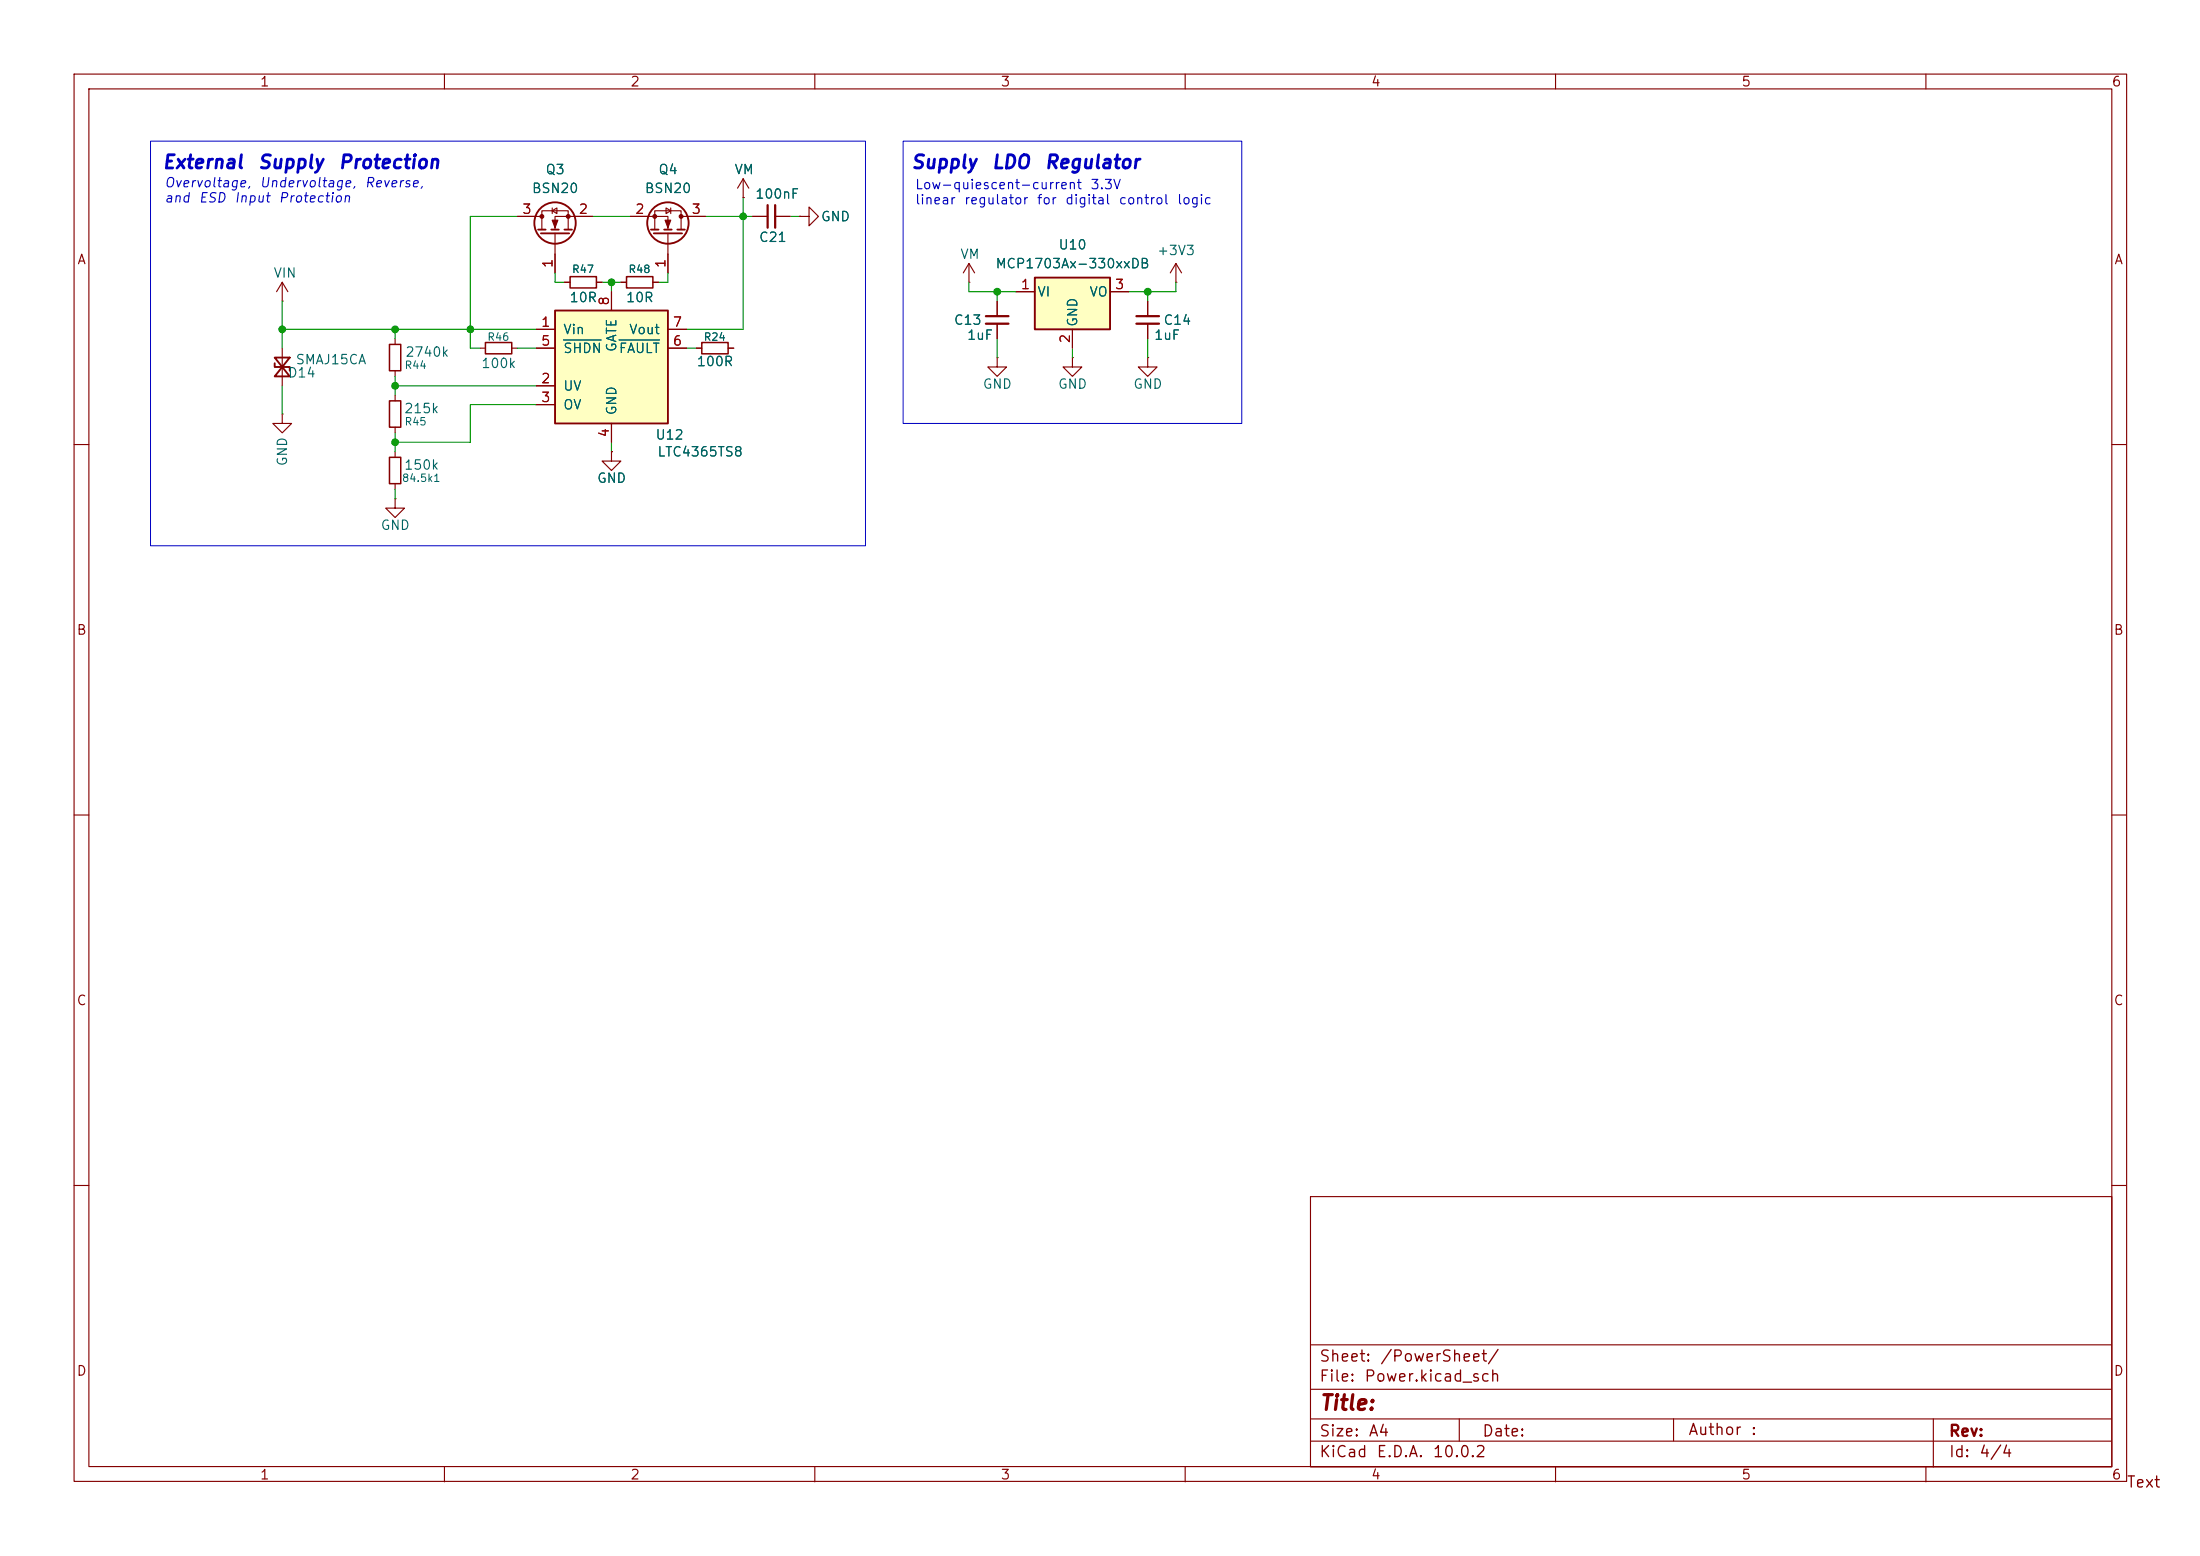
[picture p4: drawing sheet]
<svg xmlns="http://www.w3.org/2000/svg" width="297mm" height="210mm" viewBox="0 0 297 210" stroke-linecap="round" stroke-linejoin="round" font-family="sans-serif">
<g fill="none" stroke="#840000" stroke-width=".15">
<path d="M10 10h277.1v189.9h-277.1zM12 12h273.1v185.9h-273.1zM60 10v2M110 10v2M160 10v2M210 10v2M260 10v2M158.7 38.1h.1M158.7 35.6l-.7 1.2M158.7 35.6l.8 1.2M158.7 35.6v2.5M38.1 47v5.1"/>
<path d="M144.8 48.3v1.2h1.2l-1.2 1.3-1.3-1.3h1.3M144.8 48.3h.1M154.9 40.6v2.1M154.9 43.7v2M10 60h2M285.1 60h1.9M10 110h2M285.1 110h1.9M10 160h2M176.9 161.5h108.2v36.5h-108.2zM285.1 160h1.9M60 198v2"/>
<path d="M110 198v2M160 198v2M177 194.5h108M177 191.5h108M177 187.5h108M177 181.5h108M197 191.5v3M210 198v2M225.9 191.5v3M260 198v2M261 191.5v6.5"/>
</g>
<path d="M37.1 48.3l2 2.5h-2l2-2.5zM37.1 49v.5h2v.5" fill="none" stroke="#840000" stroke-width=".25"/>
<path d="M153.4 42.7h3.1M153.4 43.7h3.1" fill="none" stroke="#840000" stroke-width=".3"/>
<path d="M74.9 41.9h15.3v15.3h-15.3z" fill="#ffffc2"/>
<g fill="none" stroke="#840000" stroke-width=".25">
<path d="M72.6 31h1.1M73 31.5h3.8M74.4 31h1M76.2 31h1M74.9 41.9h15.3v15.3h-15.3z"/>
<circle cx="74.9" cy="30.1" r="2.79"/>
</g>
<g fill="none" stroke="#840000" stroke-width=".15">
<path d="M38.1 38.1l-.8 1.3M38.1 38.1l.8 1.3M38.1 38.1v2.5M69.8 29.2h3.4M73.2 31v-2.6h3.5v2.6M74.5 28.4l.7-.3v.7zM74.5 28.1v.7M74.9 31.5v5.3M80 29.2h-5.1v1.8M82.5 39.4v2.5M100.3 26.7h.1M100.3 24.1l-.7 1.3"/>
<path d="M100.3 24.1l.8 1.3M100.3 24.1v2.6M130.8 38.1h.1M130.8 35.6l-.8 1.2M130.8 35.6l.8 1.2M130.8 35.6v2.5M38.1 55.9v1.3h1.3l-1.3 1.2-1.3-1.2h1.3M38.1 55.9h.1M38.1 40.6h.1M53.3 45.7v.8M53.3 50v.8M53.3 53.3v.8"/>
<path d="M53.3 57.7v.7M64.8 47h.7M69.1 47h.7M72.4 44.5h2.5M72.4 52.1h2.5M72.4 54.6h2.5M72.4 47h2.5M82.5 57.2v2.5M90.2 44.5h2.5M90.2 47h2.5M134.6 40.6v2.1M134.6 43.7v2"/>
<path d="M154.9 48.3v1.2h1.3l-1.3 1.3-1.2-1.3h1.2M154.9 48.3h.1M53.3 61v.7M53.3 65.3v.7"/>
</g>
<path d="M76.1 45.9h5.1M83.6 45.9h5.4" fill="none" stroke="#006464" stroke-width=".15"/>
<g fill="#840000" stroke="#840000" stroke-width=".15">
<path d="M74.5 29.7h.8l-.4 1z"/>
<circle cx="73.2" cy="29.2" r=".25"/>
<circle cx="76.7" cy="29.2" r=".25"/>
</g>
<path d="M133.1 42.7h3M133.1 43.7h3" fill="none" stroke="#840000" stroke-width=".3"/>
<path d="M52.6 46.5h1.5v3.5h-1.5zM52.6 54.1h1.5v3.6h-1.5zM65.5 46.2h3.6v1.6h-3.6zM52.6 61.7h1.5v3.6h-1.5z" fill="none" stroke="#840000" stroke-width=".2"/>
<path d="M139.7 37.5h10.2v7h-10.2z" fill="#ffffc2"/>
<g fill="none" stroke="#840000" stroke-width=".25">
<path d="M87.9 31h1M88.3 31.5h3.8M89.7 31h1M91.4 31h1.1M139.7 37.5h10.2v7h-10.2z"/>
<circle cx="90.2" cy="30.1" r="2.79"/>
</g>
<g fill="none" stroke="#840000" stroke-width=".15">
<path d="M69.8 29.2h2.6M74.9 34.3v2.5M76.2 38.1h.8M77.5 29.2h2.5M80.5 38.1h.8M82.5 39.4v2.5M83.8 38.1h.8M85.1 29.2h5.1v1.8M88.1 38.1h.8M88.4 31v-2.6h3.5v2.6M89.9 28.1l.7 .3-.7 .4zM90.2 31.5v5.3"/>
<path d="M90.6 28.1v.7M91.9 29.2h3.3M100.3 26.7h.1M101.6 29.2h2M104.6 29.2h2.1M107.9 29.2h1.3v-1.3l1.3 1.3-1.3 1.3v-1.3M107.9 29.2h.1M137.2 39.4h2.5M149.9 39.4h2.5M72.4 47h2.5M72.4 44.5h2.5M72.4 52.1h2.5"/>
<path d="M72.4 54.6h2.5M82.5 57.2v2.5M90.2 47h2.5M90.2 44.5h2.5M94 47h.7M98.3 47h.8M134.6 48.3v1.2h1.3l-1.3 1.3-1.3-1.3h1.3M134.6 48.3h.1M134.6 40.6v2.1M134.6 43.7v2M144.8 44.5v2.5M154.9 40.6v2.1"/>
<path d="M154.9 43.7v2M53.3 67.3v1.3h1.3l-1.3 1.3-1.2-1.3h1.2M53.3 67.3h.1M82.5 61v1.2h1.3l-1.3 1.3-1.2-1.3h1.2M82.5 61h.1"/>
</g>
<path d="M77 37.3h3.5v1.6h-3.5zM84.6 37.3h3.5v1.6h-3.5zM94.7 46.2h3.6v1.6h-3.6z" fill="none" stroke="#840000" stroke-width=".2"/>
<g fill="#840000" stroke="#840000" stroke-width=".15">
<path d="M89.8 29.7h.8l-.4 1z"/>
<circle cx="91.9" cy="29.2" r=".25"/>
<circle cx="88.4" cy="29.2" r=".25"/>
</g>
<path d="M103.6 27.7v3M104.6 27.7v3" fill="none" stroke="#840000" stroke-width=".3"/>
<g fill="none" stroke="#009600" stroke-width=".15">
<path d="M69.8 29.2h-6.3v17.8h1.3M74.9 36.8v1.3h1.3M80 29.2h5.1M81.3 38.1h2.5M82.5 38.1v1.3M90.2 36.8v1.3h-1.3M95.2 29.2h6.4M100.3 26.7v17.8h-7.6M106.7 29.2h1.2M130.8 38.1v1.3h6.4M134.6 39.4v1.2M154.9 39.4v1.2"/>
<path d="M158.7 38.1v1.3h-6.3M38.1 44.5h34.3M38.1 40.6v6.4M38.1 52.1v3.8M53.3 44.5v1.2M53.3 50.8v2.5M53.3 58.4v2.6M53.3 52.1h19.1M69.8 47h2.6M72.4 54.6h-8.9v5.1h-10.2M82.5 59.7v1.3M92.7 47h1.3"/>
<path d="M134.6 45.7v2.6M144.8 47v1.3M154.9 45.7v2.6M53.3 66v1.3"/>
</g>
<path d="M20.3 19.1h96.5v54.6h-96.5zM121.9 19.1h45.7v38.1h-45.7z" fill="none" stroke="#0000c2" stroke-width=".14"/>
<path d="M76.1 45.9h5.1M83.6 45.9h5.4" fill="none" stroke="#006464" stroke-width=".15"/>
<g fill="#009600" stroke="#009600" stroke-width=".14">
<circle cx="154.9" cy="39.4" r=".46"/>
<circle cx="134.6" cy="39.4" r=".46"/>
<circle cx="53.3" cy="59.7" r=".46"/>
<circle cx="38.1" cy="44.5" r=".46"/>
<circle cx="53.3" cy="52.1" r=".46"/>
<circle cx="53.3" cy="44.5" r=".46"/>
<circle cx="63.5" cy="44.5" r=".46"/>
<circle cx="100.3" cy="29.2" r=".46"/>
<circle cx="82.5" cy="38.1" r=".46"/>
</g>
<text font-size="2" fill="#840000" x="178" y="190.8">Title:</text>
<g font-size="1.8" fill="#0000c2">
<text x="21.8" y="23.2">External</text>
<text x="34.7" y="23.2">Supply</text>
<text x="45.6" y="23.2">Protection</text>
<text x="122.9" y="23.2">Supply</text>
<text x="133.8" y="23.2">LDO</text>
<text x="140.9" y="23.2">Regulator</text>
</g>
<g font-size="1.5" fill="#840000">
<text x="178" y="184.2">Sheet:</text>
<text x="186.2" y="184.2">/PowerSheet/</text>
<text x="178" y="186.9">File:</text>
<text x="184.1" y="186.9">Power.kicad_sch</text>
<text x="178" y="197.1">KiCad</text>
<text x="178" y="194.3">Size:</text>
<text x="184.7" y="194.3">A4</text>
<text x="185.7" y="197.1">E.D.A.</text>
<text x="193.3" y="197.1">10.0.2</text>
<text x="200" y="194.3">Date:</text>
<text x="227.8" y="194.1">Author</text>
<text x="236.3" y="194.1">:</text>
<text x="263" y="194.3">Rev:</text>
<text x="263" y="197.1">Id:</text>
<text x="267.1" y="197.1">4/4</text>
<text x="287" y="201.2">Text</text>
</g>
<g font-size="1.3" fill="#840000">
<text x="35" y="12">1</text>
<text x="85" y="12">2</text>
<text x="135" y="12">3</text>
<text x="185" y="12">4</text>
<text x="235" y="12">5</text>
<text x="285" y="12">6</text>
<text x="10.3" y="36">A</text>
<text x="285.3" y="36">A</text>
<text x="10.3" y="86">B</text>
<text x="285.3" y="86">B</text>
<text x="10.3" y="136">C</text>
<text x="285.3" y="136">C</text>
<text x="10.3" y="186">D</text>
<text x="285.3" y="186">D</text>
<text x="35" y="200">1</text>
<text x="85" y="200">2</text>
<text x="135" y="200">3</text>
<text x="185" y="200">4</text>
<text x="235" y="200">5</text>
<text x="285" y="200">6</text>
</g>
<g font-size="1.3" fill="#006464">
<text x="73.6" y="23.8">Q3</text>
<text x="88.8" y="23.8">Q4</text>
<text x="99.1" y="23.8">VM</text>
<text x="71.7" y="26.4">BSN20</text>
<text x="87" y="26.4">BSN20</text>
<text x="101.9" y="27.1">100nF</text>
<text x="102.4" y="33">C21</text>
<text x="110.7" y="30.2">GND</text>
<text x="129.5" y="35.3">VM</text>
<text x="142.8" y="34">U10</text>
<text x="156.1" y="34.8">+3V3</text>
<text x="36.8" y="37.8">VIN</text>
<text x="76.8" y="41.1">10R</text>
<text x="84.4" y="41.1">10R</text>
<text x="134.3" y="36.5">MCP1703Ax-330xxDB</text>
<text x="140" y="40.3">VI</text>
<text x="147" y="40.3">VO</text>
<text x="75.9" y="45.4">Vin</text>
<text x="75.9" y="48">SHDN</text>
<text x="83.4" y="48">FAULT</text>
<text x="83.5" y="47.6" transform="rotate(-90 83.5 47.6)">GATE</text>
<text x="84.8" y="45.4">Vout</text>
<text x="128.7" y="44.2">C13</text>
<text x="130.5" y="46.2">1uF</text>
<text x="145.8" y="44.2" transform="rotate(-90 145.8 44.2)">GND</text>
<text x="155.7" y="46.2">1uF</text>
<text x="157" y="44.2">C14</text>
<text x="38.8" y="51.3">D14</text>
<text x="39.8" y="49.5">SMAJ15CA</text>
<text x="54.6" y="48.5">2740k</text>
<text x="64.9" y="50">100k</text>
<text x="75.9" y="53">UV</text>
<text x="94" y="49.7">100R</text>
<text x="132.6" y="52.8">GND</text>
<text x="142.7" y="52.8">GND</text>
<text x="152.9" y="52.8">GND</text>
<text x="54.5" y="56.1">215k</text>
<text x="75.9" y="55.6">OV</text>
<text x="83.5" y="56.1" transform="rotate(-90 83.5 56.1)">GND</text>
<text x="88.4" y="59.6">U12</text>
<text x="39.1" y="63" transform="rotate(-90 39.1 63)">GND</text>
<text x="54.5" y="63.7">150k</text>
<text x="80.5" y="65.5">GND</text>
<text x="88.7" y="61.9">LTC4365TS8</text>
<text x="51.3" y="71.8">GND</text>
</g>
<g font-size="1.3" fill="#0000c2">
<text x="22.1" y="25.6">Overvoltage,</text>
<text x="22.1" y="27.7">and</text>
<text x="26.7" y="27.7">ESD</text>
<text x="31.5" y="27.7">Input</text>
<text x="34.9" y="25.6">Undervoltage,</text>
<text x="37.5" y="27.7">Protection</text>
<text x="49.1" y="25.6">Reverse,</text>
<text x="123.4" y="25.9">Low-quiescent-current</text>
<text x="123.4" y="27.9">linear</text>
<text x="130.1" y="27.9">regulator</text>
<text x="139.9" y="27.9">for</text>
<text x="143.7" y="27.9">digital</text>
<text x="147.1" y="25.9">3.3V</text>
<text x="150.9" y="27.9">control</text>
<text x="158.8" y="27.9">logic</text>
</g>
<g font-size="1.3" fill="#a90000">
<text x="70.4" y="29.2">3</text>
<text x="78" y="29.2">2</text>
<text x="85.7" y="29.2">2</text>
<text x="93.3" y="29.2">3</text>
<text x="74.9" y="36.3" transform="rotate(-90 74.9 36.3)">1</text>
<text x="82.5" y="41.3" transform="rotate(-90 82.5 41.3)">8</text>
<text x="90.1" y="36.3" transform="rotate(-90 90.1 36.3)">1</text>
<text x="137.7" y="39.3">1</text>
<text x="150.4" y="39.3">3</text>
<text x="73" y="44.4">1</text>
<text x="73" y="47">5</text>
<text x="90.7" y="47">6</text>
<text x="90.7" y="44.4">7</text>
<text x="144.8" y="46.4" transform="rotate(-90 144.8 46.4)">2</text>
<text x="73" y="52">2</text>
<text x="73" y="54.6">3</text>
<text x="82.5" y="59.1" transform="rotate(-90 82.5 59.1)">4</text>
</g>
<g font-size="1" fill="#006464">
<text x="77.1" y="37.1">R47</text>
<text x="84.8" y="37.1">R48</text>
<text x="65.7" y="46.2">R46</text>
<text x="94.9" y="46.2">R24</text>
<text x="54.5" y="50.1">R44</text>
<text x="54.5" y="57.7">R45</text>
<text x="54.2" y="65.3">84.5k1</text>
</g>
</svg>
